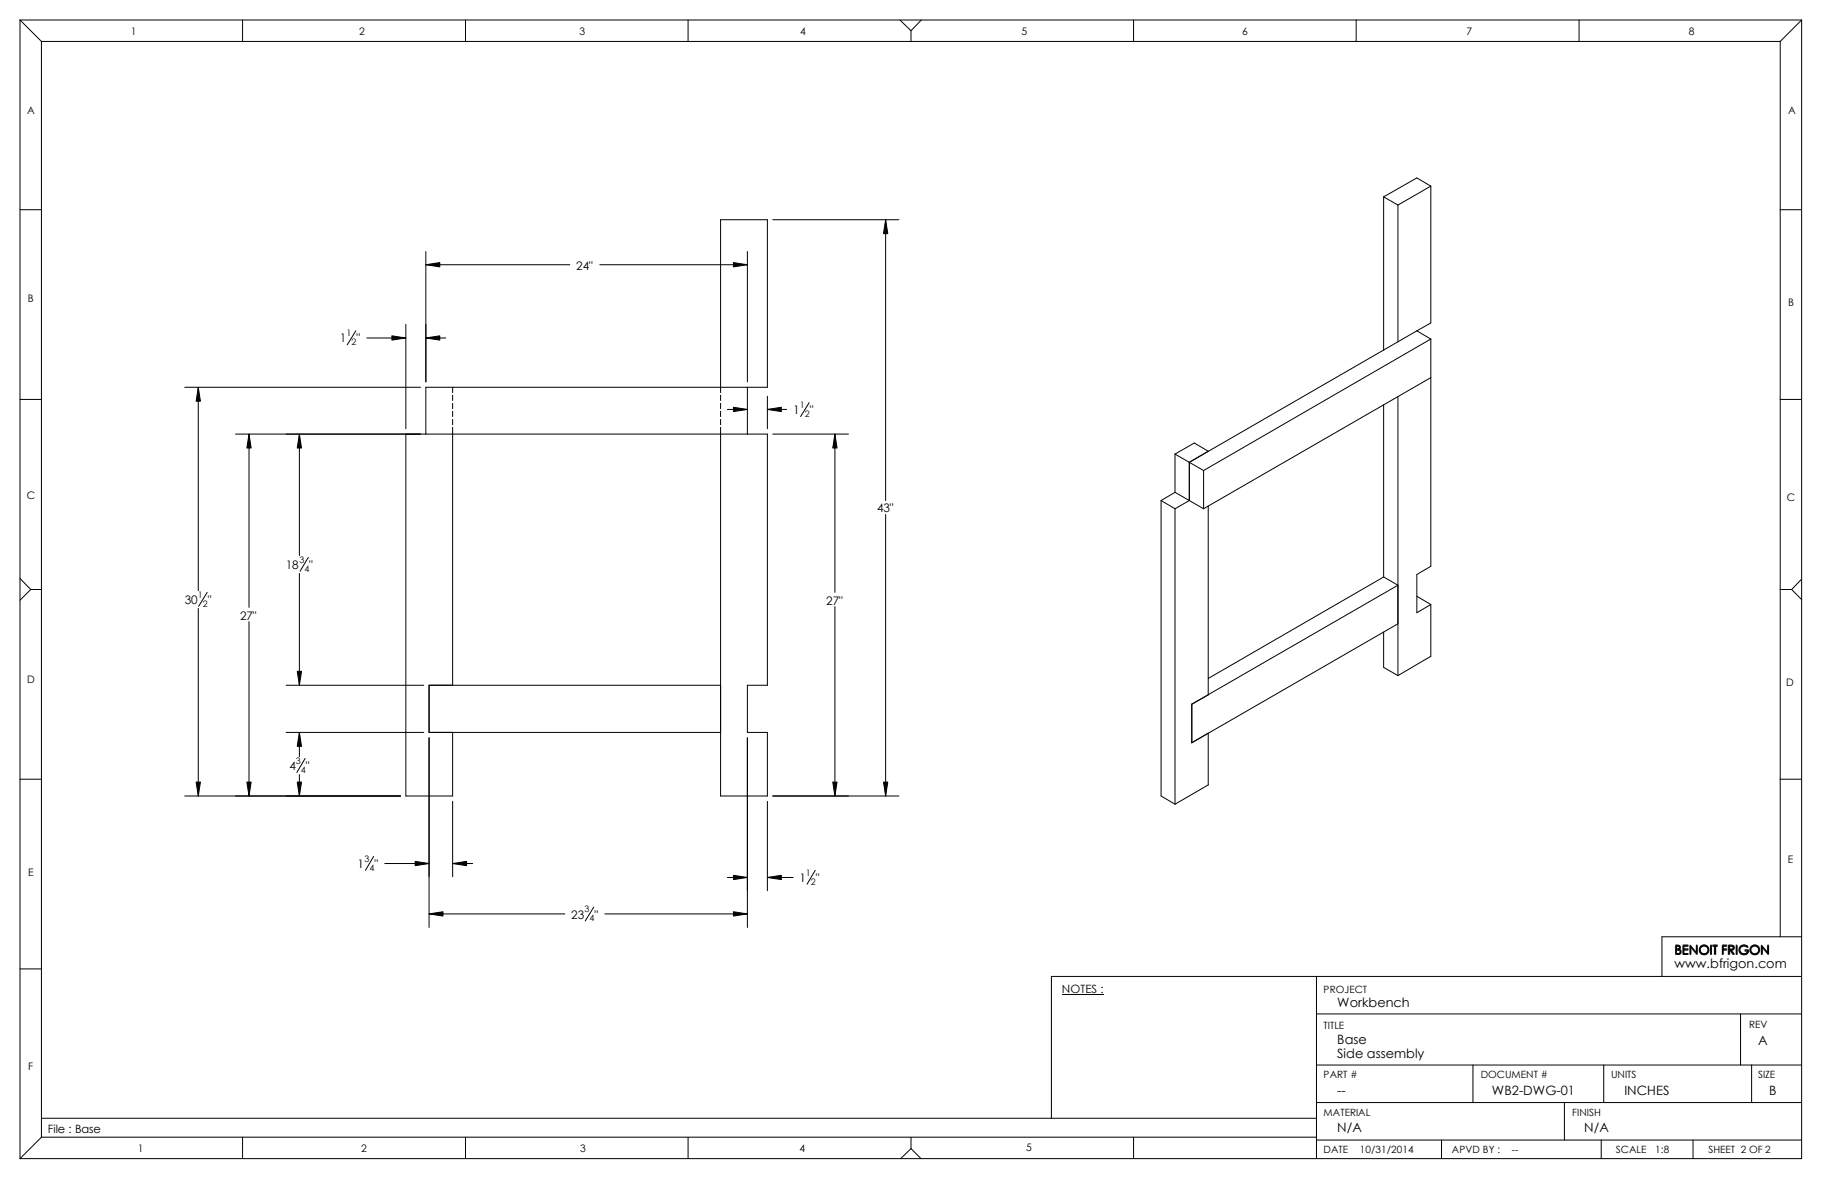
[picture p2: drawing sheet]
<svg xmlns="http://www.w3.org/2000/svg" width="432mm" height="279mm" viewBox="0 0 432 279" stroke-linecap="round" stroke-linejoin="round" font-family="sans-serif">
<g fill="none" stroke="#000" stroke-width=".24">
<path d="M4.7 4.7v269.9M4.7 4.7h422.3M4.7 4.7l5.1 5.1M9.8 9.8v259.7M9.8 9.8h412.1M57.5 4.7v5.1M110.3 4.7v5.1M163.1 4.7v5.1M213.3 4.7l2.6 2.6M215.9 7.3v2.5M218.4 4.7l-2.5 2.6M268.6 4.7v5.1"/>
<path d="M321.4 4.7v5.1M374.2 4.7v5.1M421.9 9.8v212.2M427 4.7v269.9h-422.3M427 4.7l-5.1 5.1M4.7 49.7h5.1M100.9 59.6v30.9M177.1 59.6v30.9M183.1 52.1h29.9M209.9 52.1l.5 3.3h-1zM209.9 52.1v66.5M327.9 46.7l3.4 1.9"/>
<path d="M327.9 46.7v36.3M331.3 48.6v32.4M339.1 44.1v32.4l-3.3 1.9M339.1 44.1l-3.3-1.9-7.9 4.5M339.1 44.1l-7.8 4.5M421.9 49.7h5.1M84.3 78.4l-2 3.3M92.9 79.6l3.3 .5-3.3 .5zM96.2 76.9v24.7M100.9 62.7l3.3-.5v1zM100.9 62.7h34.1M142.2 62.7h34.9"/>
<path d="M173.8 62.2l3.3 .5-3.3 .5zM335.8 78.4l-53.9 31.2M335.8 78.4l3.3 1.9M4.7 94.7h5.1M43.8 91.8h55.9M47 91.8l.5 3.3h-1zM47 91.8v48.2M87 80.1h9.2M100.9 80.1l3.3-.5v1zM100.9 80.1h4.8M107.3 91.8v1.2M107.3 93.6v1.3"/>
<path d="M107.3 95.6v1.3M107.3 97.5v1.2M107.3 99.4v1.3M170.8 93v-40.9h11.1v39.7h-81v11.1M170.8 93.6v1.3M170.8 95.6v1.3M170.8 97.5v1.2M170.8 99.4v1.3M172.4 97h4.7M173.8 96.5l3.3 .5-3.3 .5zM177.1 91.8v11.1M181.9 97l3.3-.5v1z"/>
<path d="M181.9 93.9v7.7M181.9 97h4.5M191.8 95.4l-2.1 3.3M327.9 95.9v40.8M331.3 94v66.1M339.1 89.5l-53.9 31.1M339.1 80.3l-53.9 31.2M339.1 80.3v53.9l-3.3 1.9v9.1l3.3-1.9M421.9 94.7h5.1M59 102.9l.5 3.3h-1zM59 102.9v41M71 102.9l.5 3.3h-1.1z"/>
<path d="M71 102.9v28.8M96.2 102.9v85.7h11.1v-15M107.3 101.3v61.1M170.8 101.3v87.3h11.1v-15h-4.8v-11.2h4.8v-59.5h-126.1M183.1 102.9h18M197.9 102.9l.5 3.3h-1zM197.9 102.9v37.5M275.2 118.6l3.3 2M275.2 118.6v70l3.3 2M278.5 116.7l6.7 3.9M278.5 107.6l6.7 3.9M278.5 107.6v9.1"/>
<path d="M278.5 107.6l4.5-2.6 3.3 1.9-4.4 2.7M278.5 116.7l-3.3 1.9M281.9 109.6v9l-3.4 2M285.2 111.5v9.1M286.3 119.9v44.8l-3.9 2.2M4.7 137.1l2.6 2.6M7.3 139.7h2.5M7.3 139.7l-2.6 2.5M71 135.9v26.5M73.1 132.1l-2 3.3M209.9 121.9v66.7M278.5 120.6v70"/>
<path d="M327.9 136.7l3.4 2-48.9 28.2M327.9 136.7l-41.6 24.1M421.9 139.7h2.7M424.6 139.7l2.4 2.4M427 137.2l-2.4 2.5M47 144.2v44.4M49.1 140.4l-2 3.3M59 147.3v41.3M70.4 159.1h1.1l-.5 3.3zM197.9 143.8v44.8M327.9 149.8v8.4l3.4 1.9M331.3 147.8l-48.9 28.2"/>
<path d="M335.8 141.3l3.3 2M339.1 143.3v12.2l-7.8 4.6M67.8 173.6h32.6M67.8 162.4h32.6M71 173.6l.5 3.3h-1.1zM71 173.6v5.7M72.3 179.7l-1.9 3.3M101.7 174.8v45M170.8 162.4h-69.1v11.2h69.1M177.1 174.8v45M282.4 166.9v9.1M282.4 176l3.9-2.3v12.3l-7.8 4.6"/>
<path d="M4.7 184.7h5.1M43.8 188.6h51.1M46.5 185.3h1l-.5 3.3zM58.5 185.3h1l-.5 3.3zM70.4 185.3h1.1l-.5 3.3zM71 183.6v5M107.3 189.9v17.9M181.9 189.9v21.2M183.1 188.6h29.9M197.4 185.3h1l-.5 3.3zM209.4 185.3h1l-.5 3.3zM421.9 184.7h5.1"/>
<path d="M88.6 202.9l-2 3.3M91.2 204.6h10.5M98.4 204.1l3.3 .5-3.3 .5zM101.7 216.6l3.3-.5v1zM101.7 216.6h32.2M107.3 204.6l3.3-.5v1zM107.3 204.6h4.7M140.7 215l-2 3.3M143.3 216.6h33.8M172.4 207.9h4.7M173.8 216.1l3.3 .5-3.3 .5zM173.8 207.4l3.3 .5-3.3 .5z"/>
<path d="M181.9 207.9l3.3-.5v1zM181.9 207.9h6.1M193.2 206.2l-1.9 3.3M4.7 229.6h5.1M251.6 235.6h9.9M312 231.4v43.2M427 231.4h-177.8v33.6M427 222h-33.1v9.4M312 252.4h115M312 240.3h115M349.1 252.4v8.9M380.1 252.4v8.9"/>
<path d="M412.5 240.3v12.1M415.1 252.4v8.9M9.8 269.5h302.2M9.8 269.5l-5.1 5.1M9.8 265h302.2M57.5 269.5v5.1M110.3 269.5v5.1M163.1 269.5v5.1M215.9 269.5v2.7M215.9 272.2l2.4 2.4M215.9 272.2l-2.5 2.4M268.6 269.5v5.1"/>
<path d="M312 261.3h115M312 270.2h115M341.6 270.2v4.4M370.8 261.3v8.9M379.5 270.2v4.4M401.2 270.2v4.4"/>
</g>
<g fill="#000">
<path d="M209.9 52.1l.5 3.3h-1zM100.9 62.7l3.3-.5v1zM173.8 62.2l3.3 .5-3.3 .5zM47 91.8l.5 3.3h-1zM92.9 79.6l3.3 .5-3.3 .5zM100.9 80.1l3.3-.5v1zM173.8 96.5l3.3 .5-3.3 .5zM181.9 97l3.3-.5v1zM59 102.9l.5 3.3h-1zM71 102.9l.5 3.3h-1.1zM197.9 102.9l.5 3.3h-1zM71 173.6l.5 3.3h-1.1z"/>
<path d="M70.4 159.1h1.1l-.5 3.3zM46.5 185.3h1l-.5 3.3zM58.5 185.3h1l-.5 3.3zM70.4 185.3h1.1l-.5 3.3zM197.4 185.3h1l-.5 3.3zM209.4 185.3h1l-.5 3.3zM101.7 216.6l3.3-.5v1zM98.4 204.1l3.3 .5-3.3 .5zM107.3 204.6l3.3-.5v1zM173.8 216.1l3.3 .5-3.3 .5zM173.8 207.4l3.3 .5-3.3 .5zM181.9 207.9l3.3-.5v1z"/>
</g>
<g font-size="3">
<text x="396.9" y="226.1">BENOIT FRIGON</text>
<text x="396.8" y="229.4">www.bfrigon.com</text>
<text x="316.9" y="238.6">Workbench</text>
<text x="316.9" y="247.4">Base</text>
<text x="316.9" y="250.7">Side assembly</text>
<text x="416.6" y="247.6">A</text>
<text x="316.9" y="259.6">--</text>
<text x="353.6" y="259.6">WB2-DWG-01</text>
<text x="385" y="259.6">INCHES</text>
<text x="419.3" y="259.5">B</text>
<text x="316.9" y="268.2">N/A</text>
<text x="375.4" y="268.2">N/A</text>
</g>
<g font-size="2.8">
<text x="136.6" y="63.9">24&quot;</text>
<text x="80.5" y="81.1">1</text>
<text x="84.5" y="81.1">&quot;</text>
<text x="188" y="98.1">1</text>
<text x="191.9" y="98.1">&quot;</text>
<text x="207.9" y="121.4">43&quot;</text>
<text x="67.7" y="134.8">18</text>
<text x="73.2" y="134.8">&quot;</text>
<text x="43.8" y="143.1">30</text>
<text x="49.3" y="143.1">&quot;</text>
<text x="195.8" y="143.3">27&quot;</text>
<text x="56.9" y="146.8">27&quot;</text>
<text x="68.6" y="182.5">4</text>
<text x="72.5" y="182.5">&quot;</text>
<text x="84.8" y="205.7">1</text>
<text x="88.7" y="205.7">&quot;</text>
<text x="189.5" y="209">1</text>
<text x="193.4" y="209">&quot;</text>
<text x="135.4" y="217.7">23</text>
<text x="140.9" y="217.7">&quot;</text>
</g>
<g font-size="2.7">
<text x="251.6" y="235.3">NOTES :</text>
<text x="11.3" y="268.4">File : Base</text>
</g>
<g font-size="2.5">
<text x="31" y="8.2">1</text>
<text x="85.1" y="8.2">2</text>
<text x="137.3" y="8.2">3</text>
<text x="189.7" y="8.2">4</text>
<text x="242.1" y="8.2">5</text>
<text x="294.4" y="8.2">6</text>
<text x="347.6" y="8.2">7</text>
<text x="400.2" y="8.2">8</text>
<text x="6.4" y="26.9">A</text>
<text x="423.8" y="26.9">A</text>
<text x="6.6" y="71.5">B</text>
<text x="423.8" y="72.5">B</text>
<text x="6.3" y="118.4">C</text>
<text x="423.5" y="118.6">C</text>
<text x="6.4" y="161.8">D</text>
<text x="423.3" y="162.6">D</text>
<text x="6.7" y="207.6">E</text>
<text x="423.7" y="204.6">E</text>
<text x="6.7" y="253.5">F</text>
<text x="32.7" y="273">1</text>
<text x="85.6" y="273">2</text>
<text x="137.5" y="273">3</text>
<text x="189.5" y="273">4</text>
<text x="243.2" y="272.9">5</text>
</g>
<g font-size="2.4">
<text x="313.7" y="235.3">PROJECT</text>
<text x="313.7" y="243.8">TITLE</text>
<text x="414.5" y="243.7">REV</text>
<text x="313.7" y="255.4">PART #</text>
<text x="350.9" y="255.4">DOCUMENT #</text>
<text x="381.8" y="255.4">UNITS</text>
<text x="416.6" y="255.4">SIZE</text>
<text x="313.7" y="264.6">MATERIAL</text>
<text x="372.6" y="264.6">FINISH</text>
<text x="313.7" y="273.2">DATE</text>
<text x="322.2" y="273.2">10/31/2014</text>
<text x="344.1" y="273.2">APVD BY :</text>
<text x="358.3" y="273.2">--</text>
<text x="382.9" y="273.2">SCALE</text>
<text x="392.3" y="273.2">1:8</text>
<text x="404.9" y="273.1">SHEET 2 OF 2</text>
</g>
<g font-size="2.1">
<text x="82.1" y="79.7">1</text>
<text x="83.3" y="81.8">2</text>
<text x="189.6" y="96.6">1</text>
<text x="190.8" y="98.7">2</text>
<text x="71" y="133.3">3</text>
<text x="72.1" y="135.5">4</text>
<text x="46.9" y="141.6">1</text>
<text x="48.1" y="143.8">2</text>
<text x="70.1" y="181">3</text>
<text x="71.3" y="183.1">4</text>
<text x="86.4" y="204.2">3</text>
<text x="87.5" y="206.3">4</text>
<text x="191" y="207.5">1</text>
<text x="192.2" y="209.6">2</text>
<text x="138.5" y="216.2">3</text>
<text x="139.7" y="218.3">4</text>
</g>
</svg>
